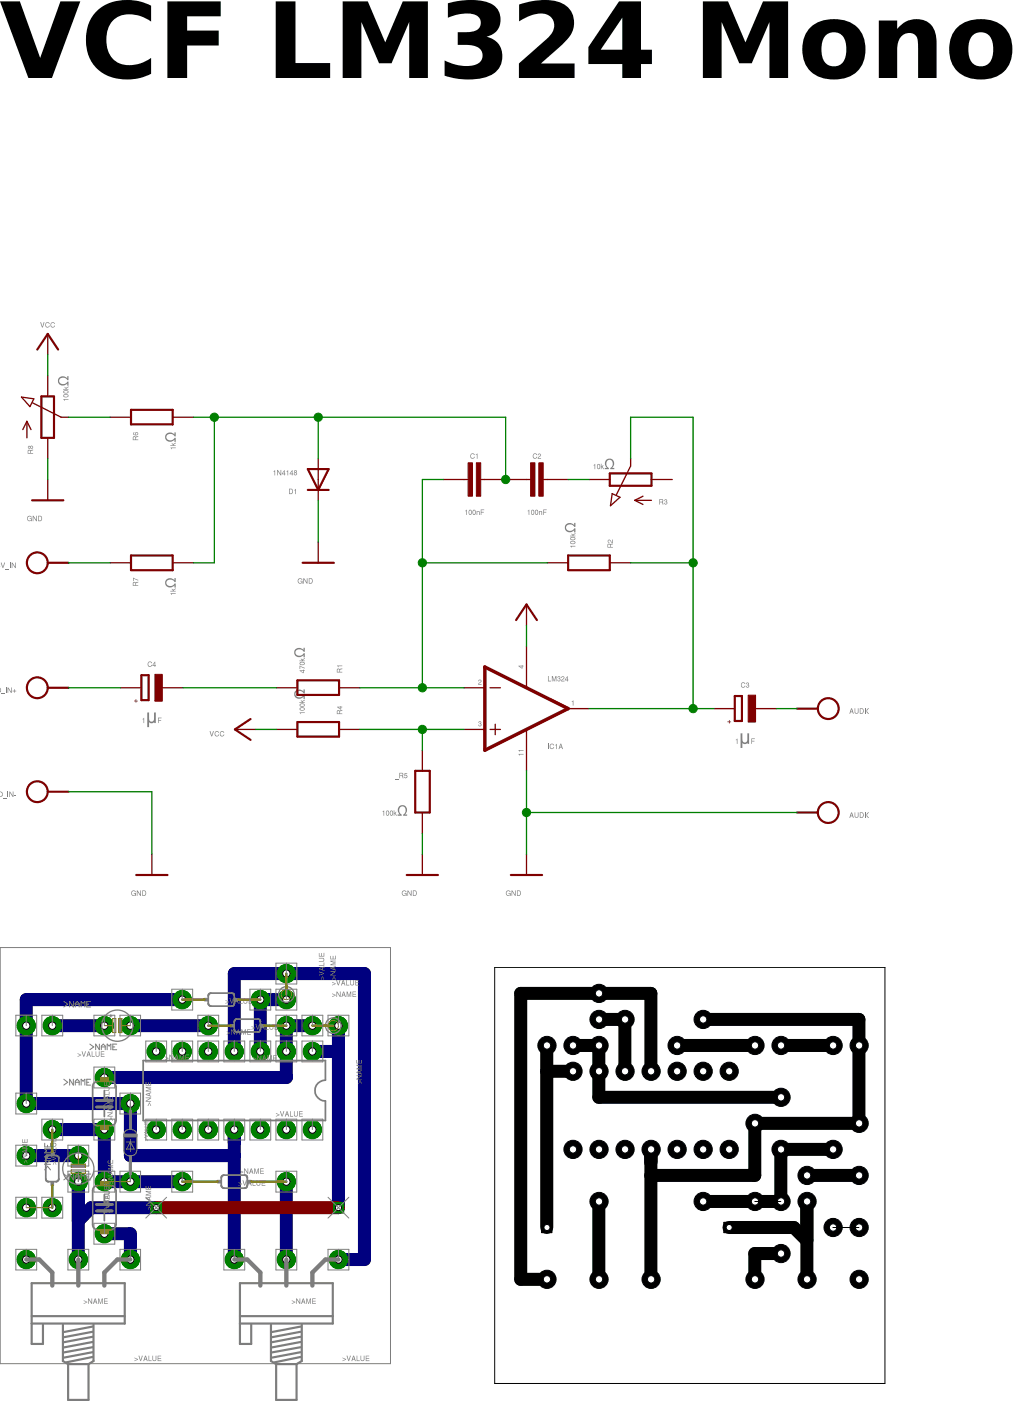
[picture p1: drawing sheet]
<?xml version="1.0" encoding="utf-8"?>
<!DOCTYPE eagle SYSTEM "eagle.dtd">
<eagle version="7.2.0">
<drawing>
<settings>
<setting alwaysvectorfont="no"/>
<setting verticaltext="up"/>
</settings>
<grid distance="0.05" unitdist="inch" unit="inch" style="lines" multiple="2" display="yes" altdistance="4" altunitdist="inch" altunit="inch"/>
<schematic xreflabel="%F%N/%S" xrefpart="/%S.%C%R">
<libraries>
<library name="ic">
<symbols>
<symbol name="OPAMP">
<wire x1="-5.08" y1="5.08" x2="-5.08" y2="-5.08" width="0.4064" layer="94"/>
<wire x1="-5.08" y1="-5.08" x2="5.08" y2="0" width="0.4064" layer="94"/>
<wire x1="5.08" y1="0" x2="-5.08" y2="5.08" width="0.4064" layer="94"/>
<wire x1="-3.81" y1="3.175" x2="-3.81" y2="1.905" width="0.1524" layer="94"/>
<wire x1="-4.445" y1="2.54" x2="-3.175" y2="2.54" width="0.1524" layer="94"/>
<wire x1="-4.445" y1="-2.54" x2="-3.175" y2="-2.54" width="0.1524" layer="94"/>
<text x="2.54" y="3.175" size="1.778" layer="95">&gt;NAME</text>
<text x="2.54" y="-5.08" size="1.778" layer="96">&gt;VALUE</text>
<pin name="-IN" x="-7.62" y="-2.54" visible="pad" length="short" direction="in"/>
<pin name="+IN" x="-7.62" y="2.54" visible="pad" length="short" direction="in"/>
<pin name="OUT" x="7.62" y="0" visible="pad" length="short" direction="out" rot="R180"/>
</symbol>
<symbol name="PWR+-">
<text x="1.27" y="3.175" size="0.8128" layer="93" rot="R90">V+</text>
<text x="1.27" y="-4.445" size="0.8128" layer="93" rot="R90">V-</text>
<pin name="V+" x="0" y="7.62" visible="pad" length="middle" direction="pwr" rot="R270"/>
<pin name="V-" x="0" y="-7.62" visible="pad" length="middle" direction="pwr" rot="R90"/>
</symbol>
</symbols>
<devicesets>
<deviceset name="LM324" prefix="IC">
<gates>
<gate name="A" symbol="OPAMP" x="15.24" y="10.16" swaplevel="1"/>
<gate name="B" symbol="OPAMP" x="43.18" y="10.16" swaplevel="1"/>
<gate name="C" symbol="OPAMP" x="15.24" y="-10.16" swaplevel="1"/>
<gate name="D" symbol="OPAMP" x="43.18" y="-7.62" swaplevel="1"/>
<gate name="P" symbol="PWR+-" x="15.24" y="10.16" addlevel="request"/>
</gates>
<devices>
<device name="N" package="DIL14">
<connects>
<connect gate="A" pin="+IN" pad="3"/>
<connect gate="A" pin="-IN" pad="2"/>
<connect gate="A" pin="OUT" pad="1"/>
<connect gate="B" pin="+IN" pad="5"/>
<connect gate="B" pin="-IN" pad="6"/>
<connect gate="B" pin="OUT" pad="7"/>
<connect gate="C" pin="+IN" pad="10"/>
<connect gate="C" pin="-IN" pad="9"/>
<connect gate="C" pin="OUT" pad="8"/>
<connect gate="D" pin="+IN" pad="12"/>
<connect gate="D" pin="-IN" pad="13"/>
<connect gate="D" pin="OUT" pad="14"/>
<connect gate="P" pin="V+" pad="4"/>
<connect gate="P" pin="V-" pad="11"/>
</connects>
<technologies>
<technology name=""/>
</technologies>
</device>
<device name="D" package="SO14">
<connects>
<connect gate="A" pin="+IN" pad="3"/>
<connect gate="A" pin="-IN" pad="2"/>
<connect gate="A" pin="OUT" pad="1"/>
<connect gate="B" pin="+IN" pad="5"/>
<connect gate="B" pin="-IN" pad="6"/>
<connect gate="B" pin="OUT" pad="7"/>
<connect gate="C" pin="+IN" pad="10"/>
<connect gate="C" pin="-IN" pad="9"/>
<connect gate="C" pin="OUT" pad="8"/>
<connect gate="D" pin="+IN" pad="12"/>
<connect gate="D" pin="-IN" pad="13"/>
<connect gate="D" pin="OUT" pad="14"/>
<connect gate="P" pin="V+" pad="4"/>
<connect gate="P" pin="V-" pad="11"/>
</connects>
<technologies>
<technology name=""/>
</technologies>
</device>
</devices>
</deviceset>
</devicesets>
</library>
<library name="r">
<symbols>
<symbol name="R">
<pin name="2" x="0" y="5.08" visible="off" length="short" direction="pas" swaplevel="1" rot="R270"/>
<pin name="1" x="0" y="-5.08" visible="off" length="short" direction="pas" swaplevel="1" rot="R90"/>
<wire x1="0.889" y1="-2.54" x2="0.889" y2="2.54" width="0.254" layer="94"/>
<wire x1="-0.889" y1="2.54" x2="-0.889" y2="-2.54" width="0.254" layer="94"/>
<wire x1="0.889" y1="2.54" x2="-0.889" y2="2.54" width="0.254" layer="94"/>
<wire x1="0.889" y1="-2.54" x2="-0.889" y2="-2.54" width="0.254" layer="94"/>
<text x="-1.778" y="1.651" size="1.27" layer="95" align="bottom-right">&gt;NAME</text>
<text x="-1.778" y="-1.651" size="1.27" layer="96" align="top-right">&gt;VALUE</text>
</symbol>
<symbol name="POT">
<wire x1="2.54" y1="0.762" x2="-2.54" y2="0.762" width="0.254" layer="94"/>
<wire x1="-2.54" y1="-0.762" x2="2.54" y2="-0.762" width="0.254" layer="94"/>
<wire x1="0" y1="-2.54" x2="0" y2="-1.651" width="0.1524" layer="94"/>
<wire x1="2.54" y1="-0.762" x2="2.54" y2="0.762" width="0.254" layer="94"/>
<wire x1="-2.54" y1="0.762" x2="-2.54" y2="-0.762" width="0.254" layer="94"/>
<wire x1="-2.54" y1="2.54" x2="-0.508" y2="2.54" width="0.1524" layer="94"/>
<wire x1="-0.508" y1="2.54" x2="-1.524" y2="3.048" width="0.1524" layer="94"/>
<wire x1="-0.508" y1="2.54" x2="-1.524" y2="2.032" width="0.1524" layer="94"/>
<text x="-3.429" y="1.778" size="1.27" layer="95" align="bottom-right">&gt;NAME</text>
<text x="1.905" y="-1.27" size="1.27" layer="96" align="top-left">&gt;VALUE</text>
<pin name="A" x="-5.08" y="0" visible="off" length="short" direction="pas"/>
<pin name="E" x="5.08" y="0" visible="off" length="short" direction="pas" rot="R180"/>
<pin name="S" x="0" y="-2.54" visible="off" length="point" direction="pas" rot="R90"/>
<wire x1="0" y1="-1.651" x2="1.7526" y2="1.8796" width="0.1524" layer="94"/>
<wire x1="1.2939" y1="2.1597" x2="2.4495" y2="3.1989" width="0.1524" layer="94"/>
<wire x1="2.4495" y1="3.1989" x2="2.2352" y2="1.7018" width="0.1524" layer="94"/>
<wire x1="1.2939" y1="2.1597" x2="2.2352" y2="1.7018" width="0.1524" layer="94"/>
</symbol>
</symbols>
<devicesets>
<deviceset name="R" prefix="R" uservalue="yes">
<gates>
<gate name="1" symbol="R" x="0" y="0"/>
</gates>
<devices>
<device name="0204/5" package="0204/5">
<connects>
<connect gate="1" pin="1" pad="1"/>
<connect gate="1" pin="2" pad="2"/>
</connects>
<technologies>
<technology name=""/>
</technologies>
</device>
<device name="0204/7" package="0204/7">
<connects>
<connect gate="1" pin="1" pad="1"/>
<connect gate="1" pin="2" pad="2"/>
</connects>
<technologies>
<technology name=""/>
</technologies>
</device>
<device name="0204V" package="0204V">
<connects>
<connect gate="1" pin="1" pad="1"/>
<connect gate="1" pin="2" pad="2"/>
</connects>
<technologies>
<technology name=""/>
</technologies>
</device>
<device name="0207/10" package="0207/10">
<connects>
<connect gate="1" pin="1" pad="1"/>
<connect gate="1" pin="2" pad="2"/>
</connects>
<technologies>
<technology name=""/>
</technologies>
</device>
<device name="0207/12" package="0207/12">
<connects>
<connect gate="1" pin="1" pad="1"/>
<connect gate="1" pin="2" pad="2"/>
</connects>
<technologies>
<technology name=""/>
</technologies>
</device>
<device name="0207/15" package="0207/15">
<connects>
<connect gate="1" pin="1" pad="1"/>
<connect gate="1" pin="2" pad="2"/>
</connects>
<technologies>
<technology name=""/>
</technologies>
</device>
<device name="0207/2V" package="0207/2V">
<connects>
<connect gate="1" pin="1" pad="1"/>
<connect gate="1" pin="2" pad="2"/>
</connects>
<technologies>
<technology name=""/>
</technologies>
</device>
<device name="0207/5V" package="0207/5V">
<connects>
<connect gate="1" pin="1" pad="1"/>
<connect gate="1" pin="2" pad="2"/>
</connects>
<technologies>
<technology name=""/>
</technologies>
</device>
<device name="0207/7" package="0207/7">
<connects>
<connect gate="1" pin="1" pad="1"/>
<connect gate="1" pin="2" pad="2"/>
</connects>
<technologies>
<technology name=""/>
</technologies>
</device>
<device name="0204/10" package="0204/10">
<connects>
<connect gate="1" pin="1" pad="1"/>
<connect gate="1" pin="2" pad="2"/>
</connects>
<technologies>
<technology name=""/>
</technologies>
</device>
<device name="0204/12" package="0204/12">
<connects>
<connect gate="1" pin="1" pad="1"/>
<connect gate="1" pin="2" pad="2"/>
</connects>
<technologies>
<technology name=""/>
</technologies>
</device>
<device name="0204/15" package="0204/15">
<connects>
<connect gate="1" pin="1" pad="1"/>
<connect gate="1" pin="2" pad="2"/>
</connects>
<technologies>
<technology name=""/>
</technologies>
</device>
<device name="0204/2V" package="0204/2V">
<connects>
<connect gate="1" pin="1" pad="1"/>
<connect gate="1" pin="2" pad="2"/>
</connects>
<technologies>
<technology name=""/>
</technologies>
</device>
<device name="0202/2V" package="0202/2V">
<connects>
<connect gate="1" pin="1" pad="1"/>
<connect gate="1" pin="2" pad="2"/>
</connects>
<technologies>
<technology name=""/>
</technologies>
</device>
<device name="0202/5" package="0202/5">
<connects>
<connect gate="1" pin="1" pad="1"/>
<connect gate="1" pin="2" pad="2"/>
</connects>
<technologies>
<technology name=""/>
</technologies>
</device>
<device name="0202/7" package="0202/7">
<connects>
<connect gate="1" pin="1" pad="1"/>
<connect gate="1" pin="2" pad="2"/>
</connects>
<technologies>
<technology name=""/>
</technologies>
</device>
<device name="0202/10" package="0202/10">
<connects>
<connect gate="1" pin="1" pad="1"/>
<connect gate="1" pin="2" pad="2"/>
</connects>
<technologies>
<technology name=""/>
</technologies>
</device>
<device name="0202V" package="0202V">
<connects>
<connect gate="1" pin="1" pad="1"/>
<connect gate="1" pin="2" pad="2"/>
</connects>
<technologies>
<technology name=""/>
</technologies>
</device>
<device name="0202/12" package="0202/12">
<connects>
<connect gate="1" pin="1" pad="1"/>
<connect gate="1" pin="2" pad="2"/>
</connects>
<technologies>
<technology name=""/>
</technologies>
</device>
<device name="0202/15" package="0202/15">
<connects>
<connect gate="1" pin="1" pad="1"/>
<connect gate="1" pin="2" pad="2"/>
</connects>
<technologies>
<technology name=""/>
</technologies>
</device>
<device name="0202/7-V" package="0202/7-V">
<connects>
<connect gate="1" pin="1" pad="1"/>
<connect gate="1" pin="2" pad="2"/>
</connects>
<technologies>
<technology name=""/>
</technologies>
</device>
<device name="0202/5-V" package="0202/5-V">
<connects>
<connect gate="1" pin="1" pad="1"/>
<connect gate="1" pin="2" pad="2"/>
</connects>
<technologies>
<technology name=""/>
</technologies>
</device>
<device name="0202/10-V" package="0202/10-V">
<connects>
<connect gate="1" pin="1" pad="1"/>
<connect gate="1" pin="2" pad="2"/>
</connects>
<technologies>
<technology name=""/>
</technologies>
</device>
</devices>
</deviceset>
<deviceset name="POT" prefix="R">
<gates>
<gate name="1" symbol="POT" x="0" y="0"/>
</gates>
<devices>
<device name="" package="POT">
<connects>
<connect gate="1" pin="A" pad="1"/>
<connect gate="1" pin="E" pad="3"/>
<connect gate="1" pin="S" pad="2"/>
</connects>
<technologies>
<technology name=""/>
</technologies>
</device>
<device name="-V" package="POT-V">
<connects>
<connect gate="1" pin="A" pad="A"/>
<connect gate="1" pin="E" pad="E"/>
<connect gate="1" pin="S" pad="S"/>
</connects>
<technologies>
<technology name=""/>
</technologies>
</device>
<device name="-P5" package="POT-P5">
<connects>
<connect gate="1" pin="A" pad="A"/>
<connect gate="1" pin="E" pad="E"/>
<connect gate="1" pin="S" pad="S"/>
</connects>
<technologies>
<technology name=""/>
</technologies>
</device>
</devices>
</deviceset>
</devicesets>
</library>
<library name="c">
<symbols>
<symbol name="C">
<wire x1="0" y1="0" x2="0" y2="-0.508" width="0.1524" layer="94"/>
<wire x1="0" y1="-2.54" x2="0" y2="-2.032" width="0.1524" layer="94"/>
<text x="1.524" y="0.381" size="1.778" layer="95">&gt;NAME</text>
<text x="1.524" y="-4.699" size="1.778" layer="96">&gt;VALUE</text>
<rectangle x1="-2.032" y1="-2.032" x2="2.032" y2="-1.524" layer="94"/>
<rectangle x1="-2.032" y1="-1.016" x2="2.032" y2="-0.508" layer="94"/>
<pin name="1" x="0" y="2.54" visible="off" length="short" direction="pas" swaplevel="1" rot="R270"/>
<pin name="2" x="0" y="-5.08" visible="off" length="short" direction="pas" swaplevel="1" rot="R90"/>
</symbol>
<symbol name="CPOL">
<wire x1="-1.524" y1="0.381" x2="1.524" y2="0.381" width="0.254" layer="94"/>
<wire x1="1.524" y1="0.381" x2="1.524" y2="1.27" width="0.254" layer="94"/>
<wire x1="-1.524" y1="1.27" x2="-1.524" y2="0.381" width="0.254" layer="94"/>
<wire x1="-1.524" y1="1.27" x2="1.524" y2="1.27" width="0.254" layer="94"/>
<text x="1.143" y="1.7526" size="1.778" layer="95">&gt;NAME</text>
<text x="-0.5842" y="1.6764" size="1.27" layer="94" rot="R90">+</text>
<text x="1.143" y="-3.3274" size="1.778" layer="96">&gt;VALUE</text>
<rectangle x1="-1.651" y1="-1.27" x2="1.651" y2="-0.381" layer="94"/>
<pin name="-" x="0" y="-3.81" visible="off" length="short" direction="pas" rot="R90"/>
<pin name="+" x="0" y="3.81" visible="off" length="short" direction="pas" rot="R270"/>
</symbol>
</symbols>
<devicesets>
<deviceset name="C" prefix="C" uservalue="yes">
<gates>
<gate name="1" symbol="C" x="0" y="0"/>
</gates>
<devices>
<device name="025-024X044" package="C025-024X044">
<connects>
<connect gate="1" pin="1" pad="1"/>
<connect gate="1" pin="2" pad="2"/>
</connects>
<technologies>
<technology name=""/>
</technologies>
</device>
<device name="025-025X050" package="C025-025X050">
<connects>
<connect gate="1" pin="1" pad="1"/>
<connect gate="1" pin="2" pad="2"/>
</connects>
<technologies>
<technology name=""/>
</technologies>
</device>
<device name="025-030X050" package="C025-030X050">
<connects>
<connect gate="1" pin="1" pad="1"/>
<connect gate="1" pin="2" pad="2"/>
</connects>
<technologies>
<technology name=""/>
</technologies>
</device>
<device name="025-040X050" package="C025-040X050">
<connects>
<connect gate="1" pin="1" pad="1"/>
<connect gate="1" pin="2" pad="2"/>
</connects>
<technologies>
<technology name=""/>
</technologies>
</device>
<device name="025-050X050" package="C025-050X050">
<connects>
<connect gate="1" pin="1" pad="1"/>
<connect gate="1" pin="2" pad="2"/>
</connects>
<technologies>
<technology name=""/>
</technologies>
</device>
<device name="025-060X050" package="C025-060X050">
<connects>
<connect gate="1" pin="1" pad="1"/>
<connect gate="1" pin="2" pad="2"/>
</connects>
<technologies>
<technology name=""/>
</technologies>
</device>
<device name="050-024X044" package="C050-024X044">
<connects>
<connect gate="1" pin="1" pad="1"/>
<connect gate="1" pin="2" pad="2"/>
</connects>
<technologies>
<technology name=""/>
</technologies>
</device>
<device name="050-025X075" package="C050-025X075">
<connects>
<connect gate="1" pin="1" pad="1"/>
<connect gate="1" pin="2" pad="2"/>
</connects>
<technologies>
<technology name=""/>
</technologies>
</device>
<device name="050-045X075" package="C050-045X075">
<connects>
<connect gate="1" pin="1" pad="1"/>
<connect gate="1" pin="2" pad="2"/>
</connects>
<technologies>
<technology name=""/>
</technologies>
</device>
<device name="050-030X075" package="C050-030X075">
<connects>
<connect gate="1" pin="1" pad="1"/>
<connect gate="1" pin="2" pad="2"/>
</connects>
<technologies>
<technology name=""/>
</technologies>
</device>
<device name="050-050X075" package="C050-050X075">
<connects>
<connect gate="1" pin="1" pad="1"/>
<connect gate="1" pin="2" pad="2"/>
</connects>
<technologies>
<technology name=""/>
</technologies>
</device>
<device name="050-055X075" package="C050-055X075">
<connects>
<connect gate="1" pin="1" pad="1"/>
<connect gate="1" pin="2" pad="2"/>
</connects>
<technologies>
<technology name=""/>
</technologies>
</device>
<device name="050-075X075" package="C050-075X075">
<connects>
<connect gate="1" pin="1" pad="1"/>
<connect gate="1" pin="2" pad="2"/>
</connects>
<technologies>
<technology name=""/>
</technologies>
</device>
<device name="075-032X103" package="C075-032X103">
<connects>
<connect gate="1" pin="1" pad="1"/>
<connect gate="1" pin="2" pad="2"/>
</connects>
<technologies>
<technology name=""/>
</technologies>
</device>
<device name="075-042X103" package="C075-042X103">
<connects>
<connect gate="1" pin="1" pad="1"/>
<connect gate="1" pin="2" pad="2"/>
</connects>
<technologies>
<technology name=""/>
</technologies>
</device>
<device name="075-052X106" package="C075-052X106">
<connects>
<connect gate="1" pin="1" pad="1"/>
<connect gate="1" pin="2" pad="2"/>
</connects>
<technologies>
<technology name=""/>
</technologies>
</device>
<device name="102-043X133" package="C102-043X133">
<connects>
<connect gate="1" pin="1" pad="1"/>
<connect gate="1" pin="2" pad="2"/>
</connects>
<technologies>
<technology name=""/>
</technologies>
</device>
<device name="102-054X133" package="C102-054X133">
<connects>
<connect gate="1" pin="1" pad="1"/>
<connect gate="1" pin="2" pad="2"/>
</connects>
<technologies>
<technology name=""/>
</technologies>
</device>
<device name="102-064X133" package="C102-064X133">
<connects>
<connect gate="1" pin="1" pad="1"/>
<connect gate="1" pin="2" pad="2"/>
</connects>
<technologies>
<technology name=""/>
</technologies>
</device>
<device name="150-054X183" package="C150-054X183">
<connects>
<connect gate="1" pin="1" pad="1"/>
<connect gate="1" pin="2" pad="2"/>
</connects>
<technologies>
<technology name=""/>
</technologies>
</device>
<device name="150-064X183" package="C150-064X183">
<connects>
<connect gate="1" pin="1" pad="1"/>
<connect gate="1" pin="2" pad="2"/>
</connects>
<technologies>
<technology name=""/>
</technologies>
</device>
<device name="150-072X183" package="C150-072X183">
<connects>
<connect gate="1" pin="1" pad="1"/>
<connect gate="1" pin="2" pad="2"/>
</connects>
<technologies>
<technology name=""/>
</technologies>
</device>
<device name="150-084X183" package="C150-084X183">
<connects>
<connect gate="1" pin="1" pad="1"/>
<connect gate="1" pin="2" pad="2"/>
</connects>
<technologies>
<technology name=""/>
</technologies>
</device>
<device name="150-091X182" package="C150-091X182">
<connects>
<connect gate="1" pin="1" pad="1"/>
<connect gate="1" pin="2" pad="2"/>
</connects>
<technologies>
<technology name=""/>
</technologies>
</device>
<device name="050-035X075" package="C050-035X075">
<connects>
<connect gate="1" pin="1" pad="1"/>
<connect gate="1" pin="2" pad="2"/>
</connects>
<technologies>
<technology name=""/>
</technologies>
</device>
<device name="075-063X106" package="C075-063X106">
<connects>
<connect gate="1" pin="1" pad="1"/>
<connect gate="1" pin="2" pad="2"/>
</connects>
<technologies>
<technology name=""/>
</technologies>
</device>
<device name="025-020X036" package="C025-020X036">
<connects>
<connect gate="1" pin="1" pad="1"/>
<connect gate="1" pin="2" pad="2"/>
</connects>
<technologies>
<technology name=""/>
</technologies>
</device>
<device name="050-020X036" package="C050-020X036">
<connects>
<connect gate="1" pin="1" pad="1"/>
<connect gate="1" pin="2" pad="2"/>
</connects>
<technologies>
<technology name=""/>
</technologies>
</device>
<device name="025-015X024" package="C025-015X024">
<connects>
<connect gate="1" pin="1" pad="1"/>
<connect gate="1" pin="2" pad="2"/>
</connects>
<technologies>
<technology name=""/>
</technologies>
</device>
<device name="025-025X060" package="C050-025X060">
<connects>
<connect gate="1" pin="1" pad="1"/>
<connect gate="1" pin="2" pad="2"/>
</connects>
<technologies>
<technology name=""/>
</technologies>
</device>
</devices>
</deviceset>
<deviceset name="CPOL" prefix="C" uservalue="yes">
<gates>
<gate name="1" symbol="CPOL" x="0" y="0"/>
</gates>
<devices>
<device name="E15-5AXIAL" package="E15-5">
<connects>
<connect gate="1" pin="+" pad="+"/>
<connect gate="1" pin="-" pad="-"/>
</connects>
<technologies>
<technology name=""/>
</technologies>
</device>
<device name="E15-6AXIAL" package="E15-6">
<connects>
<connect gate="1" pin="+" pad="+"/>
<connect gate="1" pin="-" pad="-"/>
</connects>
<technologies>
<technology name=""/>
</technologies>
</device>
<device name="E15-9AXIAL" package="E15-9">
<connects>
<connect gate="1" pin="+" pad="+"/>
<connect gate="1" pin="-" pad="-"/>
</connects>
<technologies>
<technology name=""/>
</technologies>
</device>
<device name="E2.5-4R" package="E2,5-4R">
<connects>
<connect gate="1" pin="+" pad="+"/>
<connect gate="1" pin="-" pad="-"/>
</connects>
<technologies>
<technology name=""/>
</technologies>
</device>
<device name="E2.5-5" package="E2,5-5">
<connects>
<connect gate="1" pin="+" pad="+"/>
<connect gate="1" pin="-" pad="-"/>
</connects>
<technologies>
<technology name=""/>
</technologies>
</device>
<device name="E2.5-6" package="E2,5-6">
<connects>
<connect gate="1" pin="+" pad="+"/>
<connect gate="1" pin="-" pad="-"/>
</connects>
<technologies>
<technology name=""/>
</technologies>
</device>
<device name="E2.5-7" package="E2,5-7">
<connects>
<connect gate="1" pin="+" pad="+"/>
<connect gate="1" pin="-" pad="-"/>
</connects>
<technologies>
<technology name=""/>
</technologies>
</device>
<device name="E2.5-4V" package="E2,5RE">
<connects>
<connect gate="1" pin="+" pad="+"/>
<connect gate="1" pin="-" pad="-"/>
</connects>
<technologies>
<technology name=""/>
</technologies>
</device>
<device name="E25-10AXIAL" package="E25-10">
<connects>
<connect gate="1" pin="+" pad="+"/>
<connect gate="1" pin="-" pad="-"/>
</connects>
<technologies>
<technology name=""/>
</technologies>
</device>
<device name="E25-9AXIAL" package="E25-9">
<connects>
<connect gate="1" pin="+" pad="+"/>
<connect gate="1" pin="-" pad="-"/>
</connects>
<technologies>
<technology name=""/>
</technologies>
</device>
<device name="E30-10AXIAL" package="E30-10">
<connects>
<connect gate="1" pin="+" pad="+"/>
<connect gate="1" pin="-" pad="-"/>
</connects>
<technologies>
<technology name=""/>
</technologies>
</device>
<device name="E30-12AXIAL" package="E30-12">
<connects>
<connect gate="1" pin="+" pad="+"/>
<connect gate="1" pin="-" pad="-"/>
</connects>
<technologies>
<technology name=""/>
</technologies>
</device>
<device name="E30-16AXIAL" package="E30-16">
<connects>
<connect gate="1" pin="+" pad="+"/>
<connect gate="1" pin="-" pad="-"/>
</connects>
<technologies>
<technology name=""/>
</technologies>
</device>
<device name="E35-12AXIAL" package="E35-12">
<connects>
<connect gate="1" pin="+" pad="+"/>
<connect gate="1" pin="-" pad="-"/>
</connects>
<technologies>
<technology name=""/>
</technologies>
</device>
<device name="E35-14AXIAL" package="E35-14">
<connects>
<connect gate="1" pin="+" pad="+"/>
<connect gate="1" pin="-" pad="-"/>
</connects>
<technologies>
<technology name=""/>
</technologies>
</device>
<device name="E35-16AXIAL" package="E35-16">
<connects>
<connect gate="1" pin="+" pad="+"/>
<connect gate="1" pin="-" pad="-"/>
</connects>
<technologies>
<technology name=""/>
</technologies>
</device>
<device name="E35-18AXIAL" package="E35-18">
<connects>
<connect gate="1" pin="+" pad="+"/>
<connect gate="1" pin="-" pad="-"/>
</connects>
<technologies>
<technology name=""/>
</technologies>
</device>
<device name="E45-16AXIAL" package="E45-16">
<connects>
<connect gate="1" pin="+" pad="+"/>
<connect gate="1" pin="-" pad="-"/>
</connects>
<technologies>
<technology name=""/>
</technologies>
</device>
<device name="E45-18AXIAL" package="E45-18">
<connects>
<connect gate="1" pin="+" pad="+"/>
<connect gate="1" pin="-" pad="-"/>
</connects>
<technologies>
<technology name=""/>
</technologies>
</device>
<device name="E45-21AXIAL" package="E45-21">
<connects>
<connect gate="1" pin="+" pad="+"/>
<connect gate="1" pin="-" pad="-"/>
</connects>
<technologies>
<technology name=""/>
</technologies>
</device>
<device name="E45-22AXIAL" package="E45-22">
<connects>
<connect gate="1" pin="+" pad="+"/>
<connect gate="1" pin="-" pad="-"/>
</connects>
<technologies>
<technology name=""/>
</technologies>
</device>
<device name="E45-25AXIAL" package="E45-25">
<connects>
<connect gate="1" pin="+" pad="+"/>
<connect gate="1" pin="-" pad="-"/>
</connects>
<technologies>
<technology name=""/>
</technologies>
</device>
<device name="E5-10.5" package="E5-10,5">
<connects>
<connect gate="1" pin="+" pad="+"/>
<connect gate="1" pin="-" pad="-"/>
</connects>
<technologies>
<technology name=""/>
</technologies>
</device>
<device name="E5-13" package="E5-13">
<connects>
<connect gate="1" pin="+" pad="+"/>
<connect gate="1" pin="-" pad="-"/>
</connects>
<technologies>
<technology name=""/>
</technologies>
</device>
<device name="E5-4" package="E5-4">
<connects>
<connect gate="1" pin="+" pad="+"/>
<connect gate="1" pin="-" pad="-"/>
</connects>
<technologies>
<technology name=""/>
</technologies>
</device>
<device name="E5-5" package="E5-5">
<connects>
<connect gate="1" pin="+" pad="+"/>
<connect gate="1" pin="-" pad="-"/>
</connects>
<technologies>
<technology name=""/>
</technologies>
</device>
<device name="E5-6" package="E5-6">
<connects>
<connect gate="1" pin="+" pad="+"/>
<connect gate="1" pin="-" pad="-"/>
</connects>
<technologies>
<technology name=""/>
</technologies>
</device>
<device name="E5-8.5" package="E5-8,5">
<connects>
<connect gate="1" pin="+" pad="+"/>
<connect gate="1" pin="-" pad="-"/>
</connects>
<technologies>
<technology name=""/>
</technologies>
</device>
<device name="E50-25AXIAL" package="E50-25">
<connects>
<connect gate="1" pin="+" pad="+"/>
<connect gate="1" pin="-" pad="-"/>
</connects>
<technologies>
<technology name=""/>
</technologies>
</device>
<device name="E50-30AXIAL" package="E50-30">
<connects>
<connect gate="1" pin="+" pad="+"/>
<connect gate="1" pin="-" pad="-"/>
</connects>
<technologies>
<technology name=""/>
</technologies>
</device>
<device name="E55-25AXIAL" package="E55-25">
<connects>
<connect gate="1" pin="+" pad="+"/>
<connect gate="1" pin="-" pad="-"/>
</connects>
<technologies>
<technology name=""/>
</technologies>
</device>
<device name="E55-30AXIAL" package="E55-30">
<connects>
<connect gate="1" pin="+" pad="+"/>
<connect gate="1" pin="-" pad="-"/>
</connects>
<technologies>
<technology name=""/>
</technologies>
</device>
<device name="E5-9VAXIAL" package="E5R">
<connects>
<connect gate="1" pin="+" pad="+"/>
<connect gate="1" pin="-" pad="-"/>
</connects>
<technologies>
<technology name=""/>
</technologies>
</device>
<device name="E7.5-16" package="E7,5-16">
<connects>
<connect gate="1" pin="+" pad="+"/>
<connect gate="1" pin="-" pad="-"/>
</connects>
<technologies>
<technology name=""/>
</technologies>
</device>
<device name="E7.5-18" package="E7,5-18">
<connects>
<connect gate="1" pin="+" pad="+"/>
<connect gate="1" pin="-" pad="-"/>
</connects>
<technologies>
<technology name=""/>
</technologies>
</device>
<device name="E2,5-6E" package="E2,5-6E">
<connects>
<connect gate="1" pin="+" pad="+"/>
<connect gate="1" pin="-" pad="-"/>
</connects>
<technologies>
<technology name=""/>
</technologies>
</device>
<device name="E2,5-4" package="E2,5-4">
<connects>
<connect gate="1" pin="+" pad="+"/>
<connect gate="1" pin="-" pad="-"/>
</connects>
<technologies>
<technology name=""/>
</technologies>
</device>
<device name="E2,5-3" package="E2,5-3">
<connects>
<connect gate="1" pin="+" pad="+"/>
<connect gate="1" pin="-" pad="-"/>
</connects>
<technologies>
<technology name=""/>
</technologies>
</device>
<device name="E2,5-4/V" package="E2.5-4/V">
<connects>
<connect gate="1" pin="+" pad="+"/>
<connect gate="1" pin="-" pad="-"/>
</connects>
<technologies>
<technology name=""/>
</technologies>
</device>
<device name="E2,5-5/V" package="E2,5-5/V">
<connects>
<connect gate="1" pin="+" pad="+"/>
<connect gate="1" pin="-" pad="-"/>
</connects>
<technologies>
<technology name=""/>
</technologies>
</device>
</devices>
</deviceset>
</devicesets>
</library>
<library name="d">
<symbols>
<symbol name="D">
<pin name="A" x="0" y="-2.54" visible="off" length="short" direction="pas" rot="R90"/>
<pin name="C" x="0" y="2.54" visible="off" length="short" direction="pas" rot="R270"/>
<text x="-2.54" y="0" size="1.778" layer="95" align="bottom-right">&gt;NAME</text>
<text x="-2.54" y="-2.286" size="1.778" layer="96" align="bottom-right">&gt;VALUE</text>
<wire x1="1.27" y1="-1.27" x2="0" y2="1.27" width="0.254" layer="94"/>
<wire x1="0" y1="1.27" x2="-1.27" y2="-1.27" width="0.254" layer="94"/>
<wire x1="-1.27" y1="1.27" x2="0" y2="1.27" width="0.254" layer="94"/>
<wire x1="-1.27" y1="-1.27" x2="1.27" y2="-1.27" width="0.254" layer="94"/>
<wire x1="0" y1="1.27" x2="1.27" y2="1.27" width="0.254" layer="94"/>
</symbol>
</symbols>
<devicesets>
<deviceset name="1N4148" prefix="D">
<gates>
<gate name="1" symbol="D" x="0" y="0"/>
</gates>
<devices>
<device name="35-7" package="DO35-7">
<connects>
<connect gate="1" pin="A" pad="A"/>
<connect gate="1" pin="C" pad="C"/>
</connects>
<technologies>
<technology name=""/>
</technologies>
</device>
<device name="35-10" package="DO35-10">
<connects>
<connect gate="1" pin="A" pad="A"/>
<connect gate="1" pin="C" pad="C"/>
</connects>
<technologies>
<technology name=""/>
</technologies>
</device>
<device name="35-2.54" package="DO35-2_54">
<connects>
<connect gate="1" pin="A" pad="A"/>
<connect gate="1" pin="C" pad="C"/>
</connects>
<technologies>
<technology name=""/>
</technologies>
</device>
<device name="35-2.54A" package="DO35-2_54A">
<connects>
<connect gate="1" pin="A" pad="A"/>
<connect gate="1" pin="C" pad="C"/>
</connects>
<technologies>
<technology name=""/>
</technologies>
</device>
<device name="34-12" package="DO34-12">
<connects>
<connect gate="1" pin="A" pad="A"/>
<connect gate="1" pin="C" pad="C"/>
</connects>
<technologies>
<technology name=""/>
</technologies>
</device>
<device name="34-5" package="DO34-5">
<connects>
<connect gate="1" pin="A" pad="A"/>
<connect gate="1" pin="C" pad="C"/>
</connects>
<technologies>
<technology name=""/>
</technologies>
</device>
<device name="34-7" package="DO34-7">
<connects>
<connect gate="1" pin="A" pad="A"/>
<connect gate="1" pin="C" pad="C"/>
</connects>
<technologies>
<technology name=""/>
</technologies>
</device>
<device name="34-2,5" package="DO34-2,5">
<connects>
<connect gate="1" pin="A" pad="A"/>
<connect gate="1" pin="C" pad="C"/>
</connects>
<technologies>
<technology name=""/>
</technologies>
</device>
<device name="34-2,5-A" package="DO34-2,5-A">
<connects>
<connect gate="1" pin="A" pad="A"/>
<connect gate="1" pin="C" pad="C"/>
</connects>
<technologies>
<technology name=""/>
</technologies>
</device>
<device name="34-10" package="DO34-10">
<connects>
<connect gate="1" pin="A" pad="A"/>
<connect gate="1" pin="C" pad="C"/>
</connects>
<technologies>
<technology name=""/>
</technologies>
</device>
<device name="34-7V" package="DO34-7V">
<connects>
<connect gate="1" pin="A" pad="A"/>
<connect gate="1" pin="C" pad="C"/>
</connects>
<technologies>
<technology name=""/>
</technologies>
</device>
<device name="34-5V" package="DO34-5V">
<connects>
<connect gate="1" pin="A" pad="A"/>
<connect gate="1" pin="C" pad="C"/>
</connects>
<technologies>
<technology name=""/>
</technologies>
</device>
<device name="34-10V" package="DO34-10V">
<connects>
<connect gate="1" pin="A" pad="A"/>
<connect gate="1" pin="C" pad="C"/>
</connects>
<technologies>
<technology name=""/>
</technologies>
</device>
<device name="34-12V" package="DO34-12V">
<connects>
<connect gate="1" pin="A" pad="A"/>
<connect gate="1" pin="C" pad="C"/>
</connects>
<technologies>
<technology name=""/>
</technologies>
</device>
</devices>
</deviceset>
</devicesets>
</library>
<library name="supply1">
<symbols>
<symbol name="VCC">
<wire x1="1.27" y1="-1.905" x2="0" y2="0" width="0.254" layer="94"/>
<wire x1="0" y1="0" x2="-1.27" y2="-1.905" width="0.254" layer="94"/>
<text x="-2.54" y="-2.54" size="1.778" layer="96" rot="R90">&gt;VALUE</text>
<pin name="VCC" x="0" y="-2.54" visible="off" length="short" direction="sup" rot="R90"/>
</symbol>
<symbol name="GND">
<wire x1="-1.905" y1="0" x2="1.905" y2="0" width="0.254" layer="94"/>
<text x="-2.54" y="-2.54" size="1.778" layer="96">&gt;VALUE</text>
<pin name="GND" x="0" y="2.54" visible="off" length="short" direction="sup" rot="R270"/>
</symbol>
</symbols>
<devicesets>
<deviceset name="VCC" prefix="P+">
<gates>
<gate name="VCC" symbol="VCC" x="0" y="0"/>
</gates>
<devices>
<device name="">
<technologies>
<technology name=""/>
</technologies>
</device>
</devices>
</deviceset>
<deviceset name="GND" prefix="GND">
<gates>
<gate name="1" symbol="GND" x="0" y="0"/>
</gates>
<devices>
<device name="">
<technologies>
<technology name=""/>
</technologies>
</device>
</devices>
</deviceset>
</devicesets>
</library>
<library name="pad">
<symbols>
<symbol name="SPAD">
<pin name="P$1" x="0" y="0" visible="off" length="point" function="dot"/>
<wire x1="0" y1="0" x2="-2.54" y2="0" width="0.254" layer="94"/>
<circle x="-3.81" y="0" radius="1.27" width="0.254" layer="94"/>
<text x="-6.35" y="0" size="1.27" layer="95" align="center-right">&gt;NAME</text>
</symbol>
</symbols>
<devicesets>
<deviceset name="SPAD" prefix="P">
<gates>
<gate name="1" symbol="SPAD" x="0" y="0"/>
</gates>
<devices>
<device name="" package="SPAD">
<connects>
<connect gate="1" pin="P$1" pad="1"/>
</connects>
<technologies>
<technology name=""/>
</technologies>
</device>
</devices>
</deviceset>
</devicesets>
</library>
</libraries>
<attributes>
</attributes>
<variantdefs>
</variantdefs>
<classes>
<class number="0" name="default" width="0" drill="0">
</class>
</classes>
<parts>
<part name="IC1" library="ic" deviceset="LM324" device="N" value="LM324"/>
<part name="R1" library="r" deviceset="R" device="0202/7" value="470kΩ"/>
<part name="R4" library="r" deviceset="R" device="0202V" value="100kΩ"/>
<part name="_R5" library="r" deviceset="R" device="0202/7" value="100kΩ"/>
<part name="R2" library="r" deviceset="R" device="0202V" value="100kΩ"/>
<part name="C1" library="c" deviceset="C" device="050-024X044" value="100nF"/>
<part name="C2" library="c" deviceset="C" device="050-024X044" value="100nF"/>
<part name="R3" library="r" deviceset="POT" device="-P5" value="10kΩ"/>
<part name="D1" library="d" deviceset="1N4148" device="34-7" value="1N4148"/>
<part name="R6" library="r" deviceset="R" device="0202/10" value="1kΩ"/>
<part name="R7" library="r" deviceset="R" device="0202/7" value="1kΩ"/>
<part name="P+1" library="supply1" deviceset="VCC" device=""/>
<part name="R8" library="r" deviceset="POT" device="-P5" value="100kΩ"/>
<part name="GND1" library="supply1" deviceset="GND" device=""/>
<part name="CV_IN" library="pad" deviceset="SPAD" device="" value="CV_IN"/>
<part name="AUDIO_IN+" library="pad" deviceset="SPAD" device="" value="AUDIO_IN"/>
<part name="AUDIO_OUT+" library="pad" deviceset="SPAD" device="" value="AUDIO_OUT"/>
<part name="GND2" library="supply1" deviceset="GND" device=""/>
<part name="GND3" library="supply1" deviceset="GND" device=""/>
<part name="P+2" library="supply1" deviceset="VCC" device=""/>
<part name="GND4" library="supply1" deviceset="GND" device=""/>
<part name="P+3" library="supply1" deviceset="VCC" device=""/>
<part name="C3" library="c" deviceset="CPOL" device="E2,5-3" value="1μF"/>
<part name="C4" library="c" deviceset="CPOL" device="E2,5-3" value="1μF"/>
<part name="AUDIO_IN-" library="pad" deviceset="SPAD" device=""/>
<part name="AUDIO_OUT-" library="pad" deviceset="SPAD" device=""/>
<part name="GND5" library="supply1" deviceset="GND" device=""/>
</parts>
<sheets>
<sheet>
<plain>
</plain>
<instances>
<instance part="IC1" gate="A" x="71.12" y="25.4" rot="MR180"/>
<instance part="R1" gate="1" x="45.72" y="27.94" rot="R270"/>
<instance part="R4" gate="1" x="45.72" y="22.86" rot="R270"/>
<instance part="_R5" gate="1" x="58.42" y="15.24"/>
<instance part="R2" gate="1" x="78.74" y="43.18" rot="R270"/>
<instance part="C1" gate="1" x="63.5" y="53.34" smashed="yes" rot="R90">
<attribute name="NAME" x="64.77" y="55.88" size="1.778" layer="95" align="bottom-center"/>
<attribute name="VALUE" x="64.77" y="50.8" size="1.778" layer="96" align="top-center"/>
</instance>
<instance part="C2" gate="1" x="71.12" y="53.34" smashed="yes" rot="R90">
<attribute name="NAME" x="72.39" y="55.88" size="1.778" layer="95" align="bottom-center"/>
<attribute name="VALUE" x="72.39" y="50.8" size="1.778" layer="96" align="top-center"/>
</instance>
<instance part="R3" gate="1" x="83.82" y="53.34" rot="R180"/>
<instance part="D1" gate="1" x="45.72" y="53.34" rot="MR180"/>
<instance part="R6" gate="1" x="25.4" y="60.96" rot="R90"/>
<instance part="R7" gate="1" x="25.4" y="43.18" rot="R90"/>
<instance part="P+1" gate="VCC" x="12.7" y="71.12" smashed="yes">
<attribute name="VALUE" x="12.7" y="73.66" size="1.778" layer="96" align="top-center"/>
</instance>
<instance part="R8" gate="1" x="12.7" y="60.96" rot="R90"/>
<instance part="GND1" gate="1" x="12.7" y="50.8"/>
<instance part="CV_IN" gate="1" x="15.24" y="43.18"/>
<instance part="AUDIO_IN+" gate="1" x="15.24" y="27.94"/>
<instance part="AUDIO_OUT+" gate="1" x="104.14" y="25.4" rot="R180"/>
<instance part="GND2" gate="1" x="58.42" y="5.08"/>
<instance part="IC1" gate="P" x="71.12" y="25.4"/>
<instance part="GND3" gate="1" x="71.12" y="5.08"/>
<instance part="P+2" gate="VCC" x="35.56" y="22.86" smashed="yes" rot="R90">
<attribute name="VALUE" x="34.29" y="22.86" size="1.778" layer="96" align="center-right"/>
</instance>
<instance part="GND4" gate="1" x="45.72" y="43.18"/>
<instance part="P+3" gate="VCC" x="71.12" y="38.1" smashed="yes"/>
<instance part="C3" gate="1" x="97.79" y="25.4" smashed="yes" rot="R90">
<attribute name="NAME" x="97.79" y="27.94" size="1.778" layer="95" align="bottom-center"/>
<attribute name="VALUE" x="97.79" y="22.86" size="1.778" layer="96" align="top-center"/>
</instance>
<instance part="C4" gate="1" x="25.4" y="27.94" smashed="yes" rot="R90">
<attribute name="NAME" x="25.4" y="30.48" size="1.778" layer="95" align="bottom-center"/>
<attribute name="VALUE" x="25.4" y="25.4" size="1.778" layer="96" align="top-center"/>
</instance>
<instance part="AUDIO_IN-" gate="1" x="15.24" y="15.24"/>
<instance part="AUDIO_OUT-" gate="1" x="104.14" y="12.7" rot="R180"/>
<instance part="GND5" gate="1" x="25.4" y="5.08"/>
</instances>
<busses>
</busses>
<nets>
<net name="GND" class="0">
<segment>
<pinref part="GND3" gate="1" pin="GND"/>
<wire x1="71.12" y1="7.62" x2="71.12" y2="12.7" width="0.1524" layer="91"/>
<pinref part="AUDIO_OUT-" gate="1" pin="P$1"/>
<wire x1="104.14" y1="12.7" x2="71.12" y2="12.7" width="0.1524" layer="91"/>
<pinref part="IC1" gate="P" pin="V-"/>
<wire x1="71.12" y1="17.78" x2="71.12" y2="12.7" width="0.1524" layer="91"/>
<junction x="71.12" y="12.7"/>
</segment>
<segment>
<pinref part="R8" gate="1" pin="A"/>
<pinref part="GND1" gate="1" pin="GND"/>
<wire x1="12.7" y1="53.34" x2="12.7" y2="55.88" width="0.1524" layer="91"/>
</segment>
<segment>
<pinref part="D1" gate="1" pin="C"/>
<pinref part="GND4" gate="1" pin="GND"/>
<wire x1="45.72" y1="50.8" x2="45.72" y2="45.72" width="0.1524" layer="91"/>
</segment>
<segment>
<pinref part="_R5" gate="1" pin="1"/>
<pinref part="GND2" gate="1" pin="GND"/>
<wire x1="58.42" y1="7.62" x2="58.42" y2="10.16" width="0.1524" layer="91"/>
</segment>
<segment>
<pinref part="AUDIO_IN-" gate="1" pin="P$1"/>
<pinref part="GND5" gate="1" pin="GND"/>
<wire x1="25.4" y1="7.62" x2="25.4" y2="15.24" width="0.1524" layer="91"/>
<wire x1="25.4" y1="15.24" x2="15.24" y2="15.24" width="0.1524" layer="91"/>
</segment>
</net>
<net name="VCC" class="0">
<segment>
<pinref part="R4" gate="1" pin="1"/>
<pinref part="P+2" gate="VCC" pin="VCC"/>
<wire x1="38.1" y1="22.86" x2="40.64" y2="22.86" width="0.1524" layer="91"/>
</segment>
<segment>
<pinref part="IC1" gate="P" pin="V+"/>
<pinref part="P+3" gate="VCC" pin="VCC"/>
<wire x1="71.12" y1="35.56" x2="71.12" y2="33.02" width="0.1524" layer="91"/>
</segment>
<segment>
<pinref part="R8" gate="1" pin="E"/>
<pinref part="P+1" gate="VCC" pin="VCC"/>
<wire x1="12.7" y1="68.58" x2="12.7" y2="66.04" width="0.1524" layer="91"/>
</segment>
</net>
<net name="N$3" class="0">
<segment>
<pinref part="C2" gate="1" pin="2"/>
<pinref part="R3" gate="1" pin="E"/>
<wire x1="76.2" y1="53.34" x2="78.74" y2="53.34" width="0.1524" layer="91"/>
</segment>
</net>
<net name="N$4" class="0">
<segment>
<pinref part="R3" gate="1" pin="S"/>
<wire x1="83.82" y1="55.88" x2="83.82" y2="60.96" width="0.1524" layer="91"/>
<wire x1="83.82" y1="60.96" x2="91.44" y2="60.96" width="0.1524" layer="91"/>
<wire x1="91.44" y1="60.96" x2="91.44" y2="43.18" width="0.1524" layer="91"/>
<pinref part="IC1" gate="A" pin="OUT"/>
<wire x1="91.44" y1="43.18" x2="91.44" y2="25.4" width="0.1524" layer="91"/>
<wire x1="78.74" y1="25.4" x2="91.44" y2="25.4" width="0.1524" layer="91"/>
<pinref part="R2" gate="1" pin="2"/>
<wire x1="83.82" y1="43.18" x2="91.44" y2="43.18" width="0.1524" layer="91"/>
<junction x="91.44" y="43.18"/>
<pinref part="C3" gate="1" pin="+"/>
<wire x1="91.44" y1="25.4" x2="93.98" y2="25.4" width="0.1524" layer="91"/>
<junction x="91.44" y="25.4"/>
</segment>
</net>
<net name="N$7" class="0">
<segment>
<pinref part="R4" gate="1" pin="2"/>
<wire x1="50.8" y1="22.86" x2="58.42" y2="22.86" width="0.1524" layer="91"/>
<pinref part="_R5" gate="1" pin="2"/>
<wire x1="58.42" y1="20.32" x2="58.42" y2="22.86" width="0.1524" layer="91"/>
<pinref part="IC1" gate="A" pin="+IN"/>
<wire x1="58.42" y1="22.86" x2="63.5" y2="22.86" width="0.1524" layer="91"/>
<junction x="58.42" y="22.86"/>
</segment>
</net>
<net name="N$5" class="0">
<segment>
<pinref part="R6" gate="1" pin="2"/>
<pinref part="R8" gate="1" pin="S"/>
<wire x1="15.24" y1="60.96" x2="20.32" y2="60.96" width="0.1524" layer="91"/>
</segment>
</net>
<net name="N$8" class="0">
<segment>
<pinref part="CV_IN" gate="1" pin="P$1"/>
<pinref part="R7" gate="1" pin="2"/>
<wire x1="20.32" y1="43.18" x2="15.24" y2="43.18" width="0.1524" layer="91"/>
</segment>
</net>
<net name="N$9" class="0">
<segment>
<pinref part="R6" gate="1" pin="1"/>
<wire x1="30.48" y1="60.96" x2="33.02" y2="60.96" width="0.1524" layer="91"/>
<wire x1="33.02" y1="60.96" x2="33.02" y2="43.18" width="0.1524" layer="91"/>
<pinref part="R7" gate="1" pin="1"/>
<wire x1="33.02" y1="43.18" x2="30.48" y2="43.18" width="0.1524" layer="91"/>
<pinref part="D1" gate="1" pin="A"/>
<wire x1="45.72" y1="55.88" x2="45.72" y2="60.96" width="0.1524" layer="91"/>
<wire x1="45.72" y1="60.96" x2="68.58" y2="60.96" width="0.1524" layer="91"/>
<wire x1="68.58" y1="60.96" x2="68.58" y2="53.34" width="0.1524" layer="91"/>
<pinref part="C1" gate="1" pin="2"/>
<pinref part="C2" gate="1" pin="1"/>
<junction x="68.58" y="53.34"/>
<wire x1="33.02" y1="60.96" x2="45.72" y2="60.96" width="0.1524" layer="91"/>
<junction x="33.02" y="60.96"/>
<junction x="45.72" y="60.96"/>
</segment>
</net>
<net name="N$2" class="0">
<segment>
<pinref part="R2" gate="1" pin="1"/>
<pinref part="C1" gate="1" pin="1"/>
<wire x1="60.96" y1="53.34" x2="58.42" y2="53.34" width="0.1524" layer="91"/>
<wire x1="58.42" y1="53.34" x2="58.42" y2="43.18" width="0.1524" layer="91"/>
<wire x1="58.42" y1="43.18" x2="73.66" y2="43.18" width="0.1524" layer="91"/>
<pinref part="R1" gate="1" pin="2"/>
<wire x1="50.8" y1="27.94" x2="58.42" y2="27.94" width="0.1524" layer="91"/>
<wire x1="58.42" y1="43.18" x2="58.42" y2="27.94" width="0.1524" layer="91"/>
<junction x="58.42" y="43.18"/>
<pinref part="IC1" gate="A" pin="-IN"/>
<wire x1="58.42" y1="27.94" x2="63.5" y2="27.94" width="0.1524" layer="91"/>
<junction x="58.42" y="27.94"/>
</segment>
</net>
<net name="N$6" class="0">
<segment>
<pinref part="C3" gate="1" pin="-"/>
<pinref part="AUDIO_OUT+" gate="1" pin="P$1"/>
<wire x1="101.6" y1="25.4" x2="104.14" y2="25.4" width="0.1524" layer="91"/>
</segment>
</net>
<net name="N$1" class="0">
<segment>
<pinref part="AUDIO_IN+" gate="1" pin="P$1"/>
<pinref part="C4" gate="1" pin="+"/>
<wire x1="15.24" y1="27.94" x2="21.59" y2="27.94" width="0.1524" layer="91"/>
</segment>
</net>
<net name="N$10" class="0">
<segment>
<pinref part="C4" gate="1" pin="-"/>
<pinref part="R1" gate="1" pin="1"/>
<wire x1="29.21" y1="27.94" x2="40.64" y2="27.94" width="0.1524" layer="91"/>
</segment>
</net>
</nets>
</sheet>
</sheets>
</schematic>
</drawing>
</eagle>
